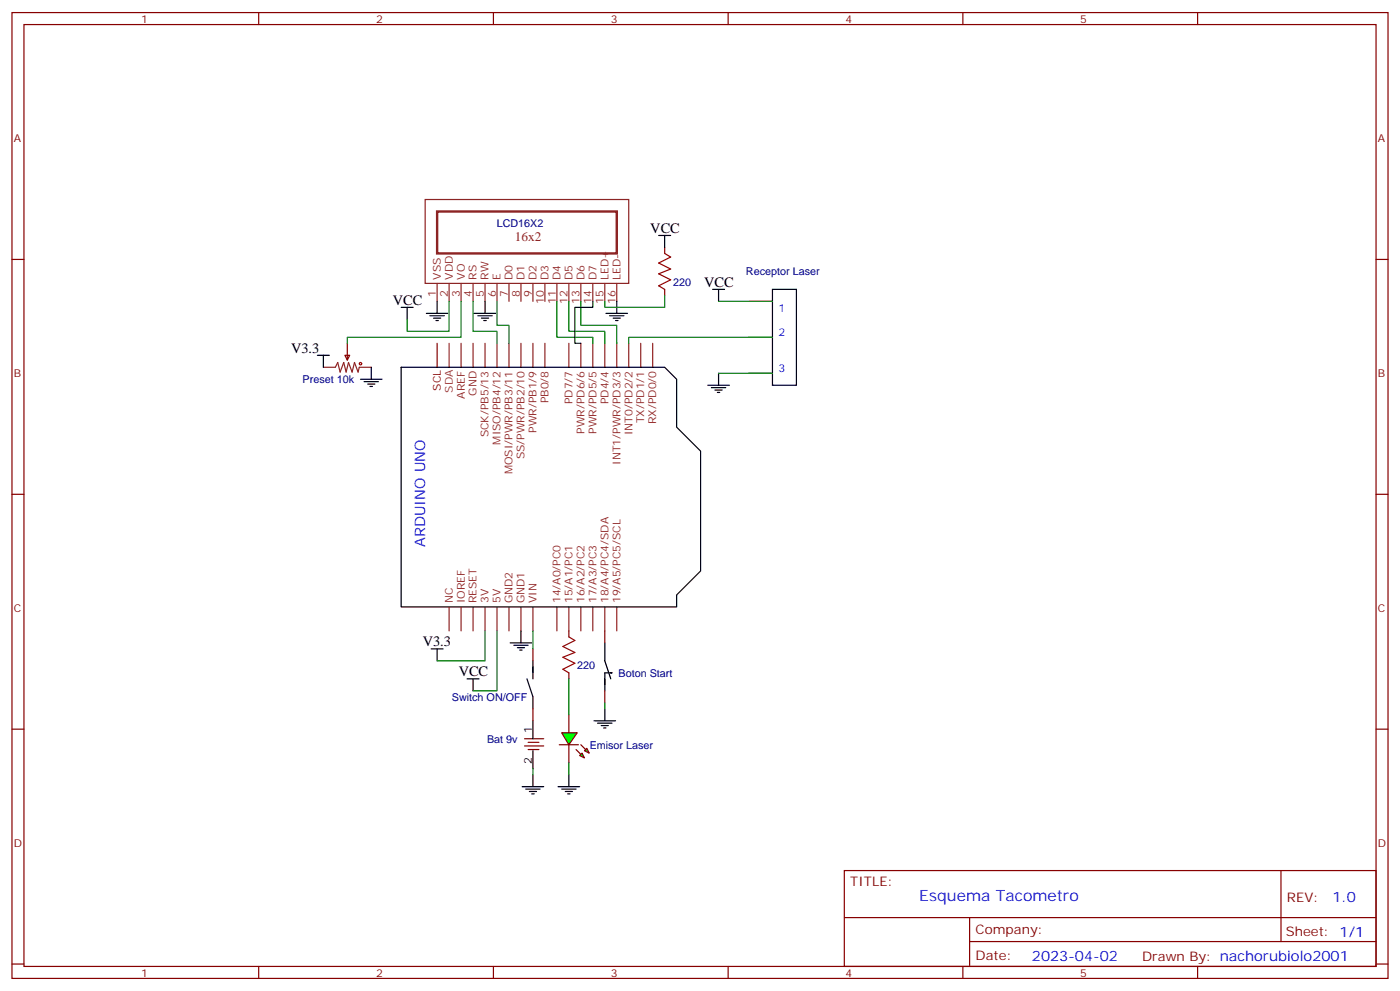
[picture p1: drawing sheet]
<svg xmlns="http://www.w3.org/2000/svg" width="412mm" height="292mm" viewBox="0 0 412 292" stroke-linecap="round" stroke-linejoin="round" font-family="sans-serif">
<g fill="none" stroke="#870000" stroke-width=".35">
<path d="M3.5 3.7h405.4v284.3h-405.4zM7.1 7.2h398.2v277.3h-398.2zM76.2 3.7v3.5M145.3 3.7v3.5M214.5 3.7v3.5M283.6 3.7v3.5M352.8 3.7v3.5M3.5 76.4h3.6M405.3 76.4h3.6M220.5 88.7h7M220.5 99.3h7M101.6 104.6h1.4l-.7 1.4z"/>
<path d="M102.3 101.1v4.9M220.5 109.9h7M3.5 145.5h3.6M405.3 145.5h3.6M157 191v3.6M167.6 185.7v1.8M167.6 198.1v1.7M178.2 185.7v3.6M3.5 214.7h3.6M154.5 217.5h5.7M154.5 219.6h5.7M155.6 218.5h3.1"/>
<path d="M157 208.7v3.5M178.2 203.4v3.5M405.3 214.7h3.6M155.6 220.7h3.1M248.7 256.3h156.6v28.2h-156.6zM377.3 256.3v20.9M248.7 270.1h156.5M285.6 277.2h119.6M285.6 270.1v14.2M3.5 283.8h3.6M76.2 284.5v3.5M145.3 284.5v3.5"/>
<path d="M214.5 284.5v3.5M283.6 284.5v3.5M352.8 284.5v3.5M405.3 283.8h3.6"/>
</g>
<g fill="none" stroke="#8c2424" stroke-width=".35">
<path d="M125.2 58.7h60v24.7h-60zM128.8 83.4v5.3M132.3 83.4v5.3M135.8 83.4v5.3M139.3 83.4v5.3M142.9 83.4v5.3M146.4 83.4v5.3M149.9 83.4v5.3M153.5 83.4v5.3M157 83.4v5.3M160.5 83.4v5.3M164 83.4v5.3"/>
<path d="M167.6 83.4v5.3M171.1 83.4v5.3M174.6 83.4v5.3M178.2 83.4v5.3M181.7 83.4v5.3M95.2 108.1h3.6l.7-1.4 .7 2.8 1-2.8 .8 2.8 .7-2.8 1 2.8 .7-2.8 1.1 2.8 .3-1.4h3.6M135.8 101.1v7M139.3 101.1v7M142.9 101.1v7M146.4 101.1v7M149.9 101.1v7M153.5 101.1v7"/>
<path d="M157 101.1v7M160.5 101.1v7M167.6 101.1v7M171.1 101.1v7M174.6 101.1v7M178.2 101.1v7M181.7 101.1v7M185.2 101.1v7M188.7 101.1v7M192.3 101.1v7M132.3 178.7v7M135.8 178.7v7"/>
<path d="M139.3 178.7v7M142.9 178.7v7M146.4 178.7v7M149.9 178.7v7M153.5 178.7v7M157 178.7v7M164 178.7v7M167.6 178.7v7M171.1 178.7v7M174.6 178.7v7M178.2 178.7v7M181.7 178.7v7"/>
</g>
<path d="M132.3 101.1v7" fill="none" stroke="#933" stroke-width=".35"/>
<path d="M128.8 101.1v7" fill="none" stroke="#900" stroke-width=".35"/>
<g fill="none" stroke="#000" stroke-width=".35">
<path d="M209.9 85.2h3.5M211.7 85.2v3.5M227.5 85.2h7.1v28.2h-7.1zM118.2 108.1h77.6l3.5 3.6v14.1l7.1 7v35.3l-7.1 7.1v3.5h-81.1zM208.5 113.4h6.3M209.5 114.1h4.3M210.6 114.8h2.1M211.3 115.5h.7M211.7 109.9v3.5M137.6 199.8h3.5M139.3 199.8v3.6M150.3 189.3h6.3"/>
<path d="M151.3 190h4.3M152.4 190.7h2.1M153.1 191.4h.7M153.5 185.7v3.6M155.2 199.8l1.8 5.3v3.6M157 194.6v5.2M178.2 189.3v5.3l1.7 5.2M179.9 198.1h.4h-2.1v5.3M157 212.2v5.3M175 212.2h6.3M176 212.9h4.3M177.1 213.6h2.1"/>
<path d="M177.8 214.3h.7M178.2 208.7v3.5M153.8 231.6h6.4M154.9 232.3h4.2M155.9 233h2.1M156.6 233.7h.7M157 221v5.3M157 228.1v3.5M164.4 231.6h6.3M165.5 232.3h4.2M166.5 233h2.1M167.2 233.7h.7"/>
<path d="M167.6 228.1v3.5"/>
</g>
<path d="M128.8 62.3h52.9v12.3h-52.9z" fill="none" stroke="#8c2424" stroke-width=".71"/>
<g fill="none" stroke="#a10000" stroke-width=".35">
<path d="M167.6 187.5l1.7 1.1-3.5 1.7 3.5 1.8-3.5 1.4 3.5 1.8-3.5 1.7 1.8 1.1"/>
<circle cx="106.2" cy="107.1" r=".35"/>
</g>
<path d="M139.3 88.7v8.8h7.1v3.6M146.4 88.7v7.1h3.5v5.3M164 88.7v10.6h10.6v1.8M167.6 88.7v8.8h10.6v3.6M171.1 88.7v7.1h10.6v5.3M211.7 88.7h15.8M227.5 99.3h-42.3v1.8M211.7 109.9h15.8M146.4 185.7v17.7h-7.1M157 185.7v5.3M157 226.3v1.8" fill="none" stroke="#008700" stroke-width=".35"/>
<path d="M174.6 88.7v1.8h-5.3v10.6h1.8" fill="none" stroke="#030" stroke-width=".35"/>
<path d="M165.5 215.7h4.5l-2.4 3.6z" fill="#0f0" stroke="#870000" stroke-width=".35"/>
<path d="M164.7 219.3h5.7z" fill="#f00" stroke="#870000" stroke-width=".35"/>
<g fill="#870000" stroke="#870000" stroke-width=".35">
<path d="M171.1 219.3l1.4 1.4z"/>
<path d="M169.7 220.7l1.4 1.4z"/>
</g>
<g fill="#0f0" stroke="#870000" stroke-width=".35">
<path d="M172.9 220.3l.7 1.4-1.4-.7z"/>
<path d="M171.4 221.7l.8 1.4-1.5-.7z"/>
</g>
<path d="M195.8 72.8v1.8M195.8 85.2v1.8M167.6 210.4v5.3M167.6 219.3v5.2" fill="none" stroke="#870000" stroke-width=".35"/>
<path d="M132.3 88.7v8.8h-12.4v-3.5M135.8 88.7v10.6h-33.5v1.8M195.8 87v3.5h-17.6v-1.8M142.9 185.7v8.9h-14.1M167.6 199.8v10.6M178.2 206.9v1.8M167.6 224.5v3.6" fill="none" stroke="#008700" stroke-width=".35"/>
<g fill="none" stroke="#000" stroke-width=".35">
<path d="M194 69.3h3.6M195.8 69.3v3.5M118.2 90.5h3.5M119.9 90.5v3.5M125.6 92.3h6.3M126.6 93h4.3M127.7 93.7h2.1M128.4 94.4h.7M128.8 88.7v3.6M139.7 92.3h6.3M140.8 93h4.2M141.8 93.7h2.1"/>
<path d="M142.5 94.4h.7M142.9 88.7v3.6M178.5 92.3h6.4M179.6 93h4.2M180.6 93.7h2.1M181.3 94.4h.7M181.7 88.7v3.6M93.5 104.6h3.5M95.2 104.6v3.5M106.2 111.7h6.3M107.2 112.4h4.3M108.3 113.1h2.1"/>
<path d="M109 113.8h.7M109.4 108.1v3.6M127 191h3.5M128.8 191v3.6"/>
</g>
<path d="M195.8 74.6l1.8 1.1-3.6 1.7 3.6 1.8-3.6 1.4 3.6 1.8-3.6 1.7 1.8 1.1" fill="none" stroke="#a10000" stroke-width=".35"/>
<text font-size="4.6" fill="#00f" x="270.8" y="265.3">Esquema Tacometro</text>
<g font-size="4.2">
<text x="191.6" y="68.6">VCC</text>
<text x="115.7" y="89.8">VCC</text>
<text x="207.4" y="84.5">VCC</text>
<text x="85.7" y="103.9">V3.3</text>
<text x="124.5" y="190.3">V3.3</text>
<text x="135.1" y="199.1">VCC</text>
</g>
<g font-size="4.2" fill="#00f">
<text x="125.2" y="161" transform="rotate(-90 125.2 161)">ARDUINO UNO</text>
<text x="392.5" y="265.6">1.0</text>
<text x="304" y="282.9">2023-04-02</text>
</g>
<text font-size="3.9" fill="#8d2323" x="151.7" y="71.1">16x2</text>
<g font-size="3.9" fill="#800">
<text x="250.5" y="260.9">TITLE:</text>
<text x="379.1" y="265.6">REV:</text>
<text x="287.4" y="275.1">Company:</text>
<text x="378.7" y="275.7">Sheet: 1/1</text>
<text x="287.4" y="282.8">Date:</text>
<text x="336.4" y="282.8">Drawn By: nachorubiolo2001</text>
</g>
<g font-size="3.2" fill="#800">
<text x="41.6" y="6.7">1</text>
<text x="110.8" y="6.7">2</text>
<text x="179.9" y="6.7">3</text>
<text x="249.1" y="6.7">4</text>
<text x="318.2" y="6.7">5</text>
<text x="4.1" y="41.8">A</text>
<text x="405.9" y="41.8">A</text>
<text x="4.1" y="110.9">B</text>
<text x="405.9" y="110.9">B</text>
<text x="4.1" y="180.1">C</text>
<text x="405.9" y="180.1">C</text>
<text x="4.1" y="249.2">D</text>
<text x="405.9" y="249.2">D</text>
<text x="41.6" y="287.5">1</text>
<text x="110.8" y="287.5">2</text>
<text x="179.9" y="287.5">3</text>
<text x="249.1" y="287.5">4</text>
<text x="318.2" y="287.5">5</text>
</g>
<g font-size="3.2" fill="#000080">
<text x="146.3" y="66.9">LCD16X2</text>
<text x="219.7" y="81.1">Receptor Laser</text>
<text x="198.3" y="84.3">220</text>
<text x="89.1" y="112.8">Preset 10k</text>
<text x="170" y="197.1">220</text>
<text x="182.2" y="199.3">Boton Start</text>
<text x="133.1" y="206.3">Switch ON/OFF</text>
<text x="143.5" y="218.7">Bat 9v</text>
<text x="173.7" y="220.4">Emisor Laser</text>
</g>
<g font-size="3.2" fill="#8d2323">
<text x="129.8" y="82.4" transform="rotate(-90 129.8 82.4)">VSS</text>
<text x="133.3" y="82.4" transform="rotate(-90 133.3 82.4)">VDD</text>
<text x="136.9" y="82.4" transform="rotate(-90 136.9 82.4)">VO</text>
<text x="140.4" y="82.4" transform="rotate(-90 140.4 82.4)">RS</text>
<text x="143.9" y="82.4" transform="rotate(-90 143.9 82.4)">RW</text>
<text x="147.5" y="82.4" transform="rotate(-90 147.5 82.4)">E</text>
<text x="151" y="82.4" transform="rotate(-90 151 82.4)">D0</text>
<text x="154.5" y="82.4" transform="rotate(-90 154.5 82.4)">D1</text>
<text x="158" y="82.4" transform="rotate(-90 158 82.4)">D2</text>
<text x="161.6" y="82.4" transform="rotate(-90 161.6 82.4)">D3</text>
<text x="165.1" y="82.4" transform="rotate(-90 165.1 82.4)">D4</text>
<text x="168.6" y="82.4" transform="rotate(-90 168.6 82.4)">D5</text>
<text x="172.2" y="82.4" transform="rotate(-90 172.2 82.4)">D6</text>
<text x="175.7" y="82.4" transform="rotate(-90 175.7 82.4)">D7</text>
<text x="179.2" y="82.4" transform="rotate(-90 179.2 82.4)">LED+</text>
<text x="182.7" y="82.4" transform="rotate(-90 182.7 82.4)">LED-</text>
<text x="128.4" y="87.6" transform="rotate(-90 128.4 87.6)">1</text>
<text x="131.9" y="87.6" transform="rotate(-90 131.9 87.6)">2</text>
<text x="135.5" y="87.6" transform="rotate(-90 135.5 87.6)">3</text>
<text x="139" y="87.6" transform="rotate(-90 139 87.6)">4</text>
<text x="142.5" y="87.6" transform="rotate(-90 142.5 87.6)">5</text>
<text x="146" y="87.6" transform="rotate(-90 146 87.6)">6</text>
<text x="149.6" y="87.6" transform="rotate(-90 149.6 87.6)">7</text>
<text x="153.1" y="87.6" transform="rotate(-90 153.1 87.6)">8</text>
<text x="156.6" y="87.6" transform="rotate(-90 156.6 87.6)">9</text>
<text x="160.2" y="89.6" transform="rotate(-90 160.2 89.6)">10</text>
<text x="163.7" y="89.6" transform="rotate(-90 163.7 89.6)">11</text>
<text x="167.2" y="89.6" transform="rotate(-90 167.2 89.6)">12</text>
<text x="170.7" y="89.6" transform="rotate(-90 170.7 89.6)">13</text>
<text x="174.3" y="89.6" transform="rotate(-90 174.3 89.6)">14</text>
<text x="177.8" y="89.6" transform="rotate(-90 177.8 89.6)">15</text>
<text x="181.3" y="89.6" transform="rotate(-90 181.3 89.6)">16</text>
<text x="136.9" y="117.4" transform="rotate(-90 136.9 117.4)">AREF</text>
<text x="140.4" y="116.5" transform="rotate(-90 140.4 116.5)">GND</text>
<text x="161.6" y="118.7" transform="rotate(-90 161.6 118.7)">PB0/8</text>
<text x="168.6" y="119" transform="rotate(-90 168.6 119)">PD7/7</text>
<text x="179.2" y="119" transform="rotate(-90 179.2 119)">PD4/4</text>
<text x="189.8" y="124.6" transform="rotate(-90 189.8 124.6)">TX/PD1/1</text>
<text x="193.3" y="124.8" transform="rotate(-90 193.3 124.8)">RX/PD0/0</text>
<text x="143.9" y="128.8" transform="rotate(-90 143.9 128.8)">SCK/PB5/13</text>
<text x="147.5" y="130.9" transform="rotate(-90 147.5 130.9)">MISO/PB4/12</text>
<text x="158" y="127.4" transform="rotate(-90 158 127.4)">PWR/PB1/9</text>
<text x="172.2" y="127.7" transform="rotate(-90 172.2 127.7)">PWR/PD6/6</text>
<text x="175.7" y="127.7" transform="rotate(-90 175.7 127.7)">PWR/PD5/5</text>
<text x="186.3" y="128.1" transform="rotate(-90 186.3 128.1)">INT0/PD2/2</text>
<text x="154.5" y="135.2" transform="rotate(-90 154.5 135.2)">SS/PWR/PB2/10</text>
<text x="182.7" y="136.8" transform="rotate(-90 182.7 136.8)">INT1/PWR/PD3/3</text>
<text x="151" y="139.6" transform="rotate(-90 151 139.6)">MOSI/PWR/PB3/11</text>
<text x="133.3" y="177.6" transform="rotate(-90 133.3 177.6)">NC</text>
<text x="136.9" y="177.6" transform="rotate(-90 136.9 177.6)">IOREF</text>
<text x="140.4" y="177.6" transform="rotate(-90 140.4 177.6)">RESET</text>
<text x="143.9" y="177.6" transform="rotate(-90 143.9 177.6)">3V</text>
<text x="147.5" y="177.6" transform="rotate(-90 147.5 177.6)">5V</text>
<text x="151" y="177.6" transform="rotate(-90 151 177.6)">GND2</text>
<text x="154.5" y="177.6" transform="rotate(-90 154.5 177.6)">GND1</text>
<text x="158" y="177.6" transform="rotate(-90 158 177.6)">VIN</text>
<text x="165.1" y="177.6" transform="rotate(-90 165.1 177.6)">14/A0/PC0</text>
<text x="168.6" y="177.6" transform="rotate(-90 168.6 177.6)">15/A1/PC1</text>
<text x="172.2" y="177.6" transform="rotate(-90 172.2 177.6)">16/A2/PC2</text>
<text x="175.7" y="177.6" transform="rotate(-90 175.7 177.6)">17/A3/PC3</text>
<text x="179.2" y="177.6" transform="rotate(-90 179.2 177.6)">18/A4/PC4/SDA</text>
<text x="182.7" y="177.6" transform="rotate(-90 182.7 177.6)">19/A5/PC5/SCL</text>
</g>
<g font-size="3.2" fill="#00f">
<text x="229.3" y="91.9">1</text>
<text x="229.3" y="99">2</text>
<text x="229.3" y="109.5">3</text>
</g>
<text font-size="3.2" fill="#900" x="129.8" y="115" transform="rotate(-90 129.8 115)">SCL</text>
<text font-size="3.2" fill="#933" x="133.3" y="115.6" transform="rotate(-90 133.3 115.6)">SDA</text>
<g font-size="3.2">
<text x="156.6" y="215.7" transform="rotate(-90 156.6 215.7)">1</text>
<text x="156.6" y="224.8" transform="rotate(-90 156.6 224.8)">2</text>
</g>
</svg>
